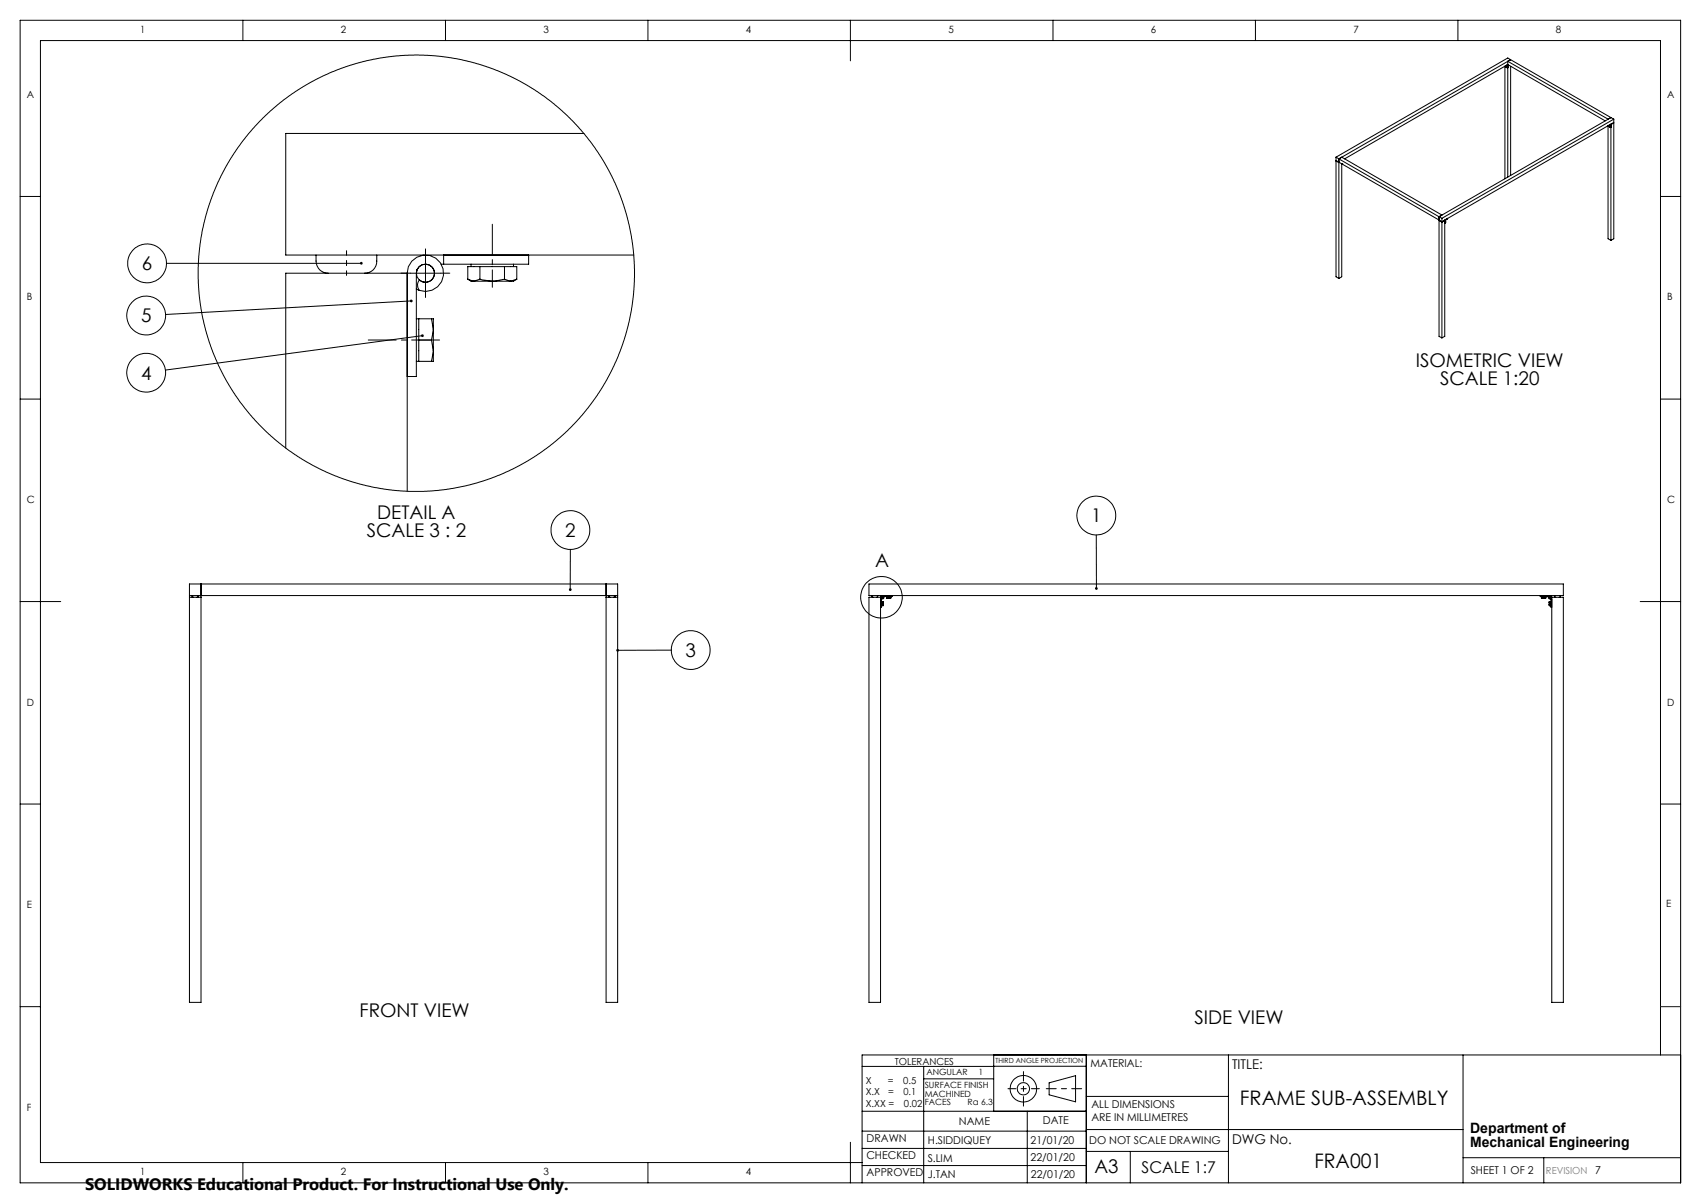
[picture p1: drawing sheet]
<svg xmlns="http://www.w3.org/2000/svg" width="420mm" height="297mm" viewBox="0 0 420 297" stroke-linecap="round" stroke-linejoin="round" font-family="sans-serif">
<g fill="none" stroke="#000" stroke-width=".25">
<path d="M5 5h410v287h-410zM60 5v5M110 5v5M160 5v5M210 5v10M260 5v5M310 5v5M360 5v5M371.5 16.4h.1M371.6 16.4h.1M371.6 16.4l.1 .1M371.7 16.4h.1"/>
<path d="M371.7 16.5l.2 .1M371.8 16.4h-.1M371.8 16.4l-.1 .1M371.8 16.4h.1M371.8 16.3v.1M371.9 16.5l.1 .1M371.9 16.4v.1M371.9 16.4h.1M371.9 16.5v.1M371.9 16.6h.1M371.9 16.3l.2 .1M371.9 16.3l.1 .1"/>
<path d="M371.9 16.3v.1M372 16.6h.1M372 16.4h-.1M372 16.4l.1 .1M372 16.4h.1M372 16.6l.1 .1M372 16.2l.1 .1M372 16.3l.2 .2M372.1 16.4v.1M372.1 16.7l.2 .1M372.1 16.2h.1M372.1 16.5v.1"/>
<path d="M372.1 16.2l.1 .1 .1-.3-.7 .4v27.7M372.1 16.6h.1M372.2 16.1h.1M372.1 16.1v.1M372.1 16.1h.1M372.1 16.4l.1 .1M372.1 16.4h.1M372.1 16.6v.1M372.2 16.6h.1M372.2 16.1l-.6 .3M372.2 16.5l-.1 .2M372.2 16.5v.1"/>
<path d="M372.3 16.2h.1M372.3 16h.1M372.3 16.2v.6M372.3 15.1l24.8 14.3 .7-.4M372.3 15.9l24 13.9M372.3 15.1v.8M372.3 16.8h.1M372.3 15.9l-40.3 23.3M372.4 16l-.1 27.7M373 14.7l-.7 .4M373 14.7l24.8 14.3M373 14.7l-42.4 24.5"/>
<path d="M373 14.7l-.7-.4-42.4 24.5M373 16.4v26.9M144.2 32.9h-73.6v30.1h85.9M329.9 38.8l.7 .4M329.9 38.8v.8l.7 .4M329.9 39.8v28.5l.7 .5M329.9 39.8l.7 .3M330 39.7l-.1 .1M330.6 39.2l.7-.4 24.7 14.3-.7 .4M330.6 39.2l24.7 14.3M330.6 39.2v.8M397 31.1h.2"/>
<path d="M397 31.1h.1M397.1 31.1v.1M397.1 31.2l.3 .1M397.2 31.1h-.1M397.2 31.1l-.1 .1M397.2 31v.1M397.2 31.1h.1M397.3 31l-.1 .1M397.3 31h.1M397.3 31.2l.1 .2M397.3 31.1v.1M397.3 31.1h.1"/>
<path d="M397.3 31.2l.1 .1M397.4 31v.1M397.4 31.3v.1M397.4 31.4h.1M397.4 31.1l.1 .1M397.4 31.1h.1M397.4 30.9l.2 .1M397.4 31l-.3 .2M397.4 31h.1M397.5 31h.1M397.5 31.1v.1M397.5 31.4l.2 .1"/>
<path d="M397.5 31.2v.2M397.5 31l.1 .3M397.5 30.8h.1M397.5 31.2l.1 .1M397.5 31l.1 .1M397.5 31.4h.1M397.6 31.3l-.1 .1M397.6 30.8h.1M397.6 31.3h.1M397.7 30.8h.1M397.6 31.1l.1 .2M397.6 31.1h-.1"/>
<path d="M397.7 30.8h-.1M397.7 30.7v.3l-.2-.2M397.7 30.7l-.6 .3v27.9l.7 .4M397.7 30.8l-.6 .3M397.7 30.7h.1M397.7 31.3h-.1M397.7 31.3l-.2 .1M397.7 30.9v.6M397.8 31.5h-.1M397.8 29l-42.5 24.5M397.8 29l.7 .4M398.4 30.3l.1 .1"/>
<path d="M398.5 30.4l-.7 .4v28.5M398.5 29.4l-42.5 24.5M398.5 29.4v.8l-42.5 24.5M398.5 30.4v28.5l-.7 .4M5 48.5h5M330.6 40l24.7 14.3M330.6 40.1v28.7M330.7 40.1h-.1M331.3 40.5h.1M331.3 40.5v27.8l-.7 .5M355.3 53.5v.8M355.3 54.4v28.6l.7 .4"/>
<path d="M355.3 53.5l.7 .4M355.3 54.3l.7 .4M355.3 54.4l.7 .5M355.4 54.4h-.1M356 53.9v.8M356 54.9v28.5M356.6 54.4h.1M356.7 54.4l.2-.1-.1 .2M356.7 54.4v28.6l-.7 .4M356.7 54.4l-.7 .5M356.8 54.6h.1M356.8 54.6l.1 .2"/>
<path d="M356.8 54.9h.1M356.8 54.4h.1M356.8 54.4l-.1 .7M356.9 54.8l-.1 .1M356.9 54.2l.5-.3zM357 54.2h.1M357.1 54.1v.1M357.3 54.1l-.2 .1M410 48.5h5M41.1 65h48.1M78 63a3.7 3.7 0 0 0 1.9 4.2l1.1 .2M93 63a4.2 4.2 0 0 1-.8 3.6 3 3 0 0 1-2.2 .8"/>
<path d="M100.5 67.4a4.5 4.5 0 0 1 5.1-4.4 4.5 4.5 0 0 1 3.8 5.5 4.5 4.5 0 0 1-5.9 3.2M100.5 67.4h-29.9v43.2M100.5 67.4v53.9M101.3 67.4h7.5M101.6 74.3l-60.7 3.3M102.8 78.7h3.7M102.8 71.4l.7 .3M103.4 78.7v10.5M103.5 71.7a2 2 0 0 1 0-2.6 2.25 2.25 0 0 0 3.5-.6 2.25 2.25 0 0 0-1.4-3.2 2.25 2.25 0 0 0-2.8 2.1v25.6h-2.3M105.1 63.7v7.5M106.5 78.7h.5v2.6M106.5 78.7l.5 2.6"/>
<path d="M109.5 63v2.2M115.5 68.9l1.5 .5M115.5 68.9l.8 .5h.7M115.5 68.9v-3.1h12.1v3.1M116.3 65.2v.6M117 69.4h4.5M118.5 68.9l3 .5M118.5 68.9l-1.5 .5M118.5 65.8v3.1M121.5 69.4h4.6M124.6 68.9l-3.1 .5M124.6 68.9l1.5 .5"/>
<path d="M124.6 65.8v3.1M126.8 65.2v.6M127.6 68.9l-.8 .5h-.7M127.6 68.9l-1.5 .5M130.5 63v2.2h-21.6M5 98.5h5M102.8 89.2h3.7M103.4 84h3.1M104.3 82.9l-63.4 8.5M106.5 84l.5 2.6M107 81.3l-.5 2.7M107 81.3v5.3"/>
<path d="M107 86.6l-.5 2.6M107 86.6v2.6h-.5M410 98.5h5M140.8 135.6v10M270.7 132.1v13.2M5 148.5h10M46.8 147v.5M46.8 147h105.7M46.8 147v-2.8h105.7v2.8M46.8 147.5v100h2.8v-100M46.8 147.5h2.8M47.5 147.2l.3 .3"/>
<path d="M47.5 147.2v.3zM47.5 147v.2M48.9 147.2l-.3 .3M48.9 147.2v.3zM48.9 147v.2M49.6 144.2v3.3M149.6 144.2v3.3M149.6 147.5v100h2.9v-100M149.6 147.5h2.9M150.4 147.2l.2 .3M150.4 147.2v.3zM150.4 147v.2"/>
<path d="M151.8 147.2l-.3 .3M151.8 147.2v.3zM151.8 147v.2M152.5 147v.5M214.6 144.2h171.4v2.8h-171.4zM214.6 147.5h2.8v100h-2.8zM215.3 147v.3l.3 .2M216.7 147l-.1 .4-.2 .1M217.4 147.5a.42 .42 0 0 1 .5-.5 .42 .42 0 0 1 .4 .5 .42 .42 0 0 1-.6 .3M217.6 147.5a.21 .21 0 0 1 .3-.3 .21 .21 0 0 1 .1 .3 .21 .21 0 0 1-.3 .1v.2M217.6 148.5h.4M217.6 149.5h.4"/>
<path d="M217.6 147.5v2.4h-.2M217.6 147.8h.1M217.7 148.5v1M217.7 149h.3M218 148.5l.1 .3M218 149l.1 .3M218.1 148.8l-.1 .2M218.1 148.8v.5M218.1 149.3l-.1 .2M218.3 147v.2M218.9 147.6h.1M218.9 147.6v-.3h1.1v.3"/>
<path d="M218.9 147.2v.1M219 147.6h.4M219.1 147.6h.3M219.1 147.6h-.1M219.1 147.3v.3M219.4 147.6h.5M219.7 147.6h-.3M219.7 147.6h.2M219.7 147.3v.3M219.9 147.2v.1M220 147.6h-.1M220.3 147v.2h-2.1"/>
<path d="M380.3 147v.2h2.4M380.6 147.6h.1M380.6 147.6v-.3h1.1v.3M380.6 147.2v.1M380.7 147.6h.4M380.9 147.6h.2M380.9 147.6h-.2M380.9 147.3v.3M381.1 147.6h.5M381.4 147.6h-.3M381.4 147.6h.2M381.4 147.3v.3"/>
<path d="M381.6 147.2v.1M381.7 147.6h-.1M382.3 147.2v.1M382.5 148.8v.5M382.5 149.3l.1 .2M382.5 148.8l.1 .2M382.6 149l-.1 .3M382.6 148.5l-.1 .3M382.6 149.5h.3M382.6 149h.3M382.7 147a.43 .43 0 0 1 .4 .5 .43 .43 0 0 1-.5 .4 .43 .43 0 0 1-.3-.6M382.7 147.2a.21 .21 0 0 1 .2 .3 .21 .21 0 0 1-.3 .1 .21 .21 0 0 1 0-.3h-.3"/>
<path d="M382.9 148.5v1M382.9 148.5h-.4v.3M382.9 147.8v2.1h.3M382.9 147.9h.3M383.2 147.5h2.8v100h-2.8zM383.9 147v.4l.2 .1M385.3 147v.3l-.3 .2M405 148.5h10M165.8 160.5h-13.3M5 198.5h5M410 198.5h5M5 248.5h5"/>
<path d="M212.9 279.3h55.3M212.9 274.4h55.3M212.9 263.3h32.5M228.1 263.3v28.7M228.1 266.3h17.3M245.4 263.2h22.8M245.4 260.5v13.9M253.6 274.4v17.6M259 267.3l6.6-1.7v6.4l-6.6-1.7zM268.2 260.5v31.5M268.2 270.7h35.1M268.2 278.9h93"/>
<path d="M303.3 260.5v31.5M361.2 260.5v31.5M410 260.5v-250.5h-400v277h202.9M415 260.5h-202.1v31.5M60 287v5M110 287v5M160 287v5M210 282v10M212.9 287.8h55.3M212.9 283.5h55.3M268.2 284.3h35.1M279.1 284.3v7.7"/>
<path d="M361.2 285.8h53.8M381.2 285.8v6.2"/>
<circle cx="356.8" cy="54.4" r=".06"/>
<circle cx="36.1" cy="77.9" r="4.8"/>
<circle cx="36.3" cy="65" r="4.8"/>
<circle cx="102.8" cy="67.5" r="53.9"/>
<circle cx="105.1" cy="67.5" r="2.25"/>
<circle cx="36.1" cy="92" r="4.8"/>
<circle cx="140.8" cy="130.9" r="4.8"/>
<circle cx="270.7" cy="127.3" r="4.8"/>
<circle cx="217.6" cy="147.5" r="5.1"/>
<circle cx="217.9" cy="147.5" r=".22"/>
<circle cx="382.7" cy="147.5" r=".21"/>
<circle cx="170.5" cy="160.5" r="4.8"/>
<circle cx="252.7" cy="268.8" r="1.52"/>
<circle cx="252.7" cy="268.8" r="3.3"/>
</g>
<path d="M267.1 268.8h-8.8" fill="none" stroke="#000" stroke-width=".25" stroke-dasharray="15.2 1.3 1.3 1.3" stroke-dashoffset="12.8"/>
<path d="M252.7 264.6v8.5" fill="none" stroke="#000" stroke-width=".25" stroke-dasharray="15.2 1.3 1.3 1.3" stroke-dashoffset="12.9"/>
<path d="M248.9 268.8h7.7" fill="none" stroke="#000" stroke-width=".25" stroke-dasharray="15.2 1.3 1.3 1.3" stroke-dashoffset="13.3"/>
<path d="M410 248.5h5" fill="none" stroke="#00f" stroke-width=".25"/>
<path d="M101.3 67.4h-2.2M105.1 63.7v-2.3M105.1 71.2v2.2M108.8 67.4h2.3" fill="none" stroke="#000" stroke-width=".25" stroke-dasharray="15.2 1.3 1.3 1.3"/>
<path d="M121.6 55.4v15.5" fill="none" stroke="#000" stroke-width=".25" stroke-dasharray="15.2 1.3 1.3 1.3" stroke-dashoffset="7.8"/>
<path d="M90.9 83.9h17.6" fill="none" stroke="#000" stroke-width=".25" stroke-dasharray="15.2 1.3 1.3 1.3" stroke-dashoffset="8.3"/>
<path d="M85.6 68v-6.1" fill="none" stroke="#000" stroke-width=".25" stroke-dasharray="15.2 1.3 1.3 1.3" stroke-dashoffset="14.1"/>
<path d="M270.4 145.1v.3l.3 .2v-.3v.3a.34 .34 0 0 0 .3-.5 .34 .34 0 0 0-.6 0zM152.3 160.3l-.1 .2h.3h-.3a.35 .35 0 0 0 .3 .4 .35 .35 0 0 0 .3-.4 .35 .35 0 0 0-.5-.2zM140.5 145.3v.5l.3 .1v-.3v.3a.34 .34 0 0 0 .3-.5 .34 .34 0 0 0-.6-.1zM88.9 64.8l.1 .5 .5-.1v-.2h-.3h.3l-.1-.3zM101.3 74a.34 .34 0 0 0 .1 .6 .34 .34 0 0 0 .5-.3h-.3h.3l-.3-.3zM104 82.7a.34 .34 0 0 0 .2 .5 .34 .34 0 0 0 .4-.4l-.3 .1 .3-.1-.2-.3z" fill="#000"/>
<g font-size="4.9">
<text x="306.1" y="272.9">FRAME SUB-ASSEMBLY</text>
<text x="324.5" y="288.4">FRA001</text>
</g>
<g font-size="4.7">
<text x="35" y="66.7">6</text>
<text x="34.8" y="79.6">5</text>
<text x="34.8" y="93.7">4</text>
<text x="349.6" y="90.6">ISOMETRIC VIEW</text>
<text x="355.6" y="95.1">SCALE 1:20</text>
<text x="93.1" y="128.1">DETAIL A</text>
<text x="269.4" y="129">1</text>
<text x="90.5" y="132.7">SCALE 3 : 2</text>
<text x="139.6" y="132.6">2</text>
<text x="216.1" y="140.1">A</text>
<text x="169.3" y="162.2">3</text>
<text x="88.8" y="251.2">FRONT VIEW</text>
<text x="295" y="252.7">SIDE VIEW</text>
<text x="270.2" y="289.7">A3</text>
</g>
<text font-size="4.1" x="21" y="293.7">SOLIDWORKS Educational Product. For Instructional Use Only.</text>
<text font-size="4" x="281.9" y="289.6">SCALE 1:7</text>
<g font-size="3.5">
<text x="363" y="279.6">Department of</text>
<text x="363" y="283.1">Mechanical Engineering</text>
</g>
<g font-size="3.3">
<text x="304.2" y="264">TITLE:</text>
<text x="304.2" y="282.5">DWG No.</text>
</g>
<g font-size="2.7">
<text x="269.3" y="263.5">MATERIAL:</text>
<text x="269.5" y="273.7">ALL DIMENSIONS</text>
<text x="236.8" y="277.8">NAME</text>
<text x="257.5" y="277.6">DATE</text>
<text x="269.5" y="276.7">ARE IN MILLIMETRES</text>
<text x="213.9" y="286.1">CHECKED</text>
<text x="214" y="282">DRAWN</text>
<text x="229.1" y="286.8">S.LIM</text>
<text x="229.1" y="282.6">H.SIDDIQUEY</text>
<text x="254.5" y="282.4">21/01/20</text>
<text x="254.5" y="286.7">22/01/20</text>
<text x="269" y="282.5">DO NOT SCALE DRAWING</text>
<text x="214" y="290.5">APPROVED</text>
<text x="229.1" y="290.9">J.TAN</text>
<text x="254.5" y="290.8">22/01/20</text>
<text x="363.1" y="289.8">SHEET 1 OF 2</text>
<text x="393.9" y="289.8">7</text>
</g>
<g font-size="2.5">
<text x="34.6" y="8.2">1</text>
<text x="84.2" y="8.2">2</text>
<text x="134.2" y="8.2">3</text>
<text x="184.2" y="8.2">4</text>
<text x="234.2" y="8.2">5</text>
<text x="284.2" y="8.2">6</text>
<text x="334.2" y="8.2">7</text>
<text x="384.2" y="8.2">8</text>
<text x="6.7" y="24.2">A</text>
<text x="411.7" y="24.2">A</text>
<text x="6.7" y="74.2">B</text>
<text x="411.7" y="74.2">B</text>
<text x="6.7" y="124.2">C</text>
<text x="411.7" y="124.2">C</text>
<text x="6.7" y="174.2">D</text>
<text x="411.7" y="174.2">D</text>
<text x="6.7" y="224.2">E</text>
<text x="411.4" y="223.9">E</text>
<text x="6.7" y="274.2">F</text>
<text x="34.6" y="290.2">1</text>
<text x="84.2" y="290.2">2</text>
<text x="134.2" y="290.2">3</text>
<text x="184.2" y="290.2">4</text>
</g>
<g font-size="2.4">
<text x="220.9" y="262.8">TOLERANCES</text>
<text x="213.8" y="267.6">X</text>
<text x="219.2" y="267.6">=</text>
<text x="223" y="267.6">0.5</text>
<text x="213.8" y="270.4">X.X</text>
<text x="213.8" y="273.2">X.XX =</text>
<text x="219.3" y="270.4">=</text>
<text x="223.1" y="270.4">0.1</text>
<text x="223.2" y="273.2">0.02</text>
</g>
<text font-size="2.4" fill="#808080" x="381.7" y="289.8">REVISION</text>
<g font-size="2.1">
<text x="228.3" y="268.6">SURFACE FINISH</text>
<text x="228.8" y="265.5">ANGULAR</text>
<text x="241.6" y="265.5">1</text>
<text x="228.3" y="270.7">MACHINED</text>
<text x="228.3" y="272.8">FACES</text>
<text x="238.9" y="272.8">Ra 6.3</text>
</g>
<text font-size="1.7" x="245.8" y="262.5">THIRD ANGLE PROJECTION</text>
</svg>
